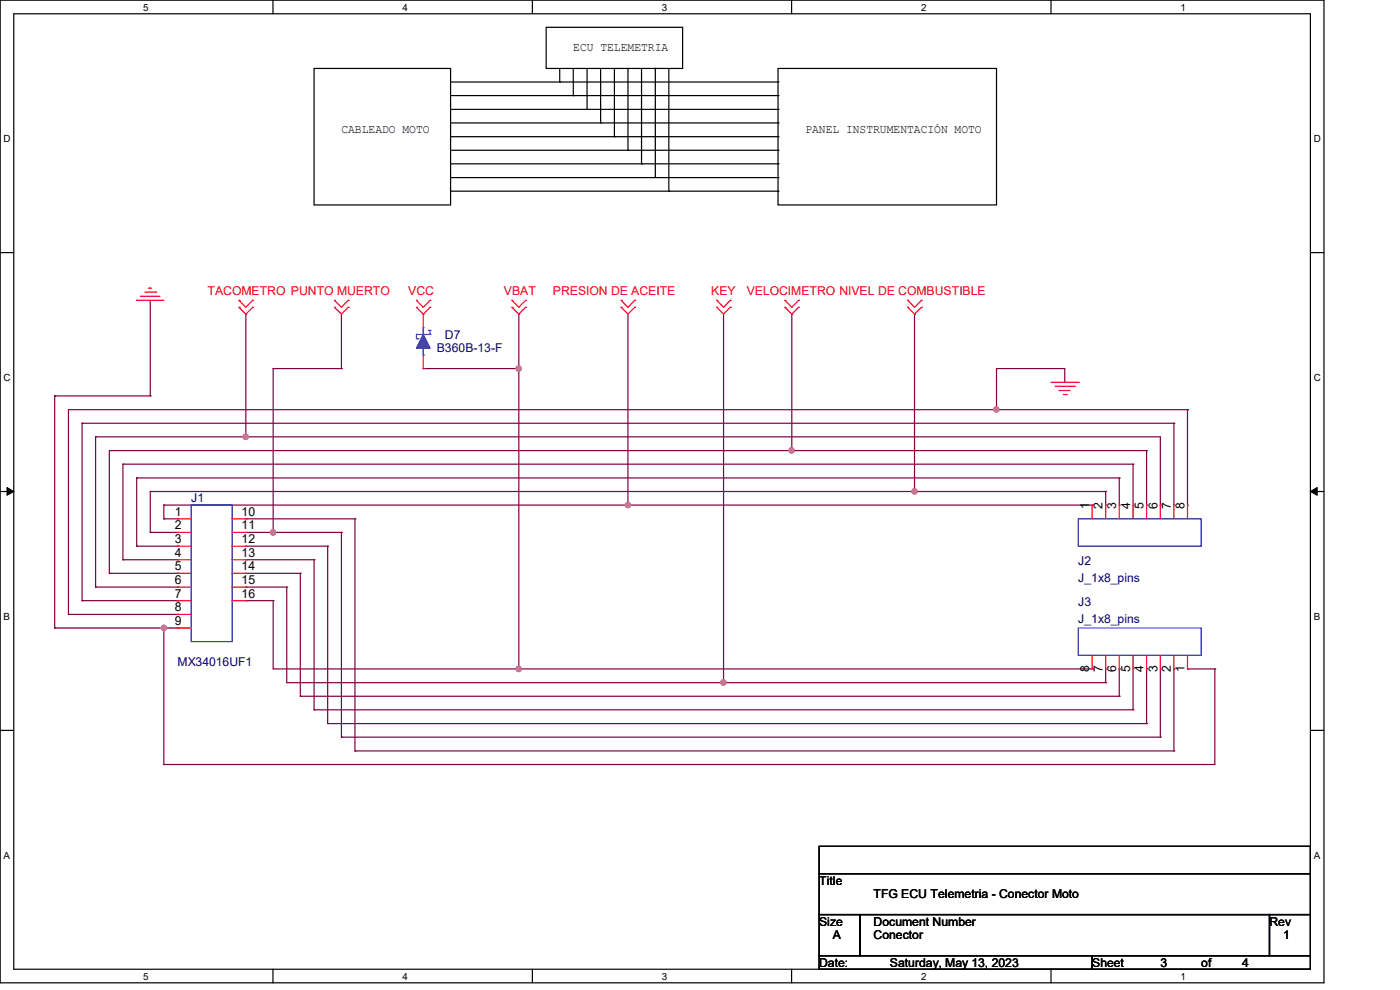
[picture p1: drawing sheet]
<svg xmlns="http://www.w3.org/2000/svg" width="297mm" height="210mm" viewBox="0 0 297 210" stroke-linecap="round" stroke-linejoin="round" font-family="sans-serif">
<path d="M0 0h280.9v208.5h-280.9zM2.9 2.9h275.1v202.7h-275.1z" fill="none" stroke="#000" stroke-width=".25"/>
<g fill="#fff">
<path d="M30.4 .3h1.1v2.4h-1.1z"/>
<path d="M30.4 205.9h1.1v2.3h-1.1z"/>
</g>
<path d="M57.9 0v2.9M57.9 205.6v2.9" fill="none" stroke="#000" stroke-width=".25"/>
<g fill="#fff">
<path d="M85.4 .3h1.1v2.4h-1.1z"/>
<path d="M85.4 205.9h1.1v2.3h-1.1z"/>
</g>
<path d="M112.9 0v2.9M112.9 205.6v2.9" fill="none" stroke="#000" stroke-width=".25"/>
<g fill="#fff">
<path d="M140.4 .3h1.2v2.4h-1.2z"/>
<path d="M140.4 205.9h1.2v2.3h-1.2z"/>
</g>
<path d="M167.9 0v2.9M167.9 205.6v2.9" fill="none" stroke="#000" stroke-width=".25"/>
<g fill="#fff">
<path d="M195.4 .3h1.2v2.4h-1.2z"/>
<path d="M195.4 205.9h1.2v2.3h-1.2z"/>
</g>
<path d="M223 0v2.9M223 205.6v2.9" fill="none" stroke="#000" stroke-width=".25"/>
<g fill="#fff">
<path d="M250.4 .3h1.2v2.4h-1.2z"/>
<path d="M250.4 205.9h1.2v2.3h-1.2z"/>
<path d="M.8 28.2h1.4v2.4h-1.4z"/>
<path d="M278.7 28.2h1.5v2.4h-1.5z"/>
<path d="M.8 78.9h1.4v2.3h-1.4z"/>
<path d="M278.7 78.9h1.5v2.3h-1.5z"/>
</g>
<path d="M0 53.6h2.9M278 53.6h2.9" fill="none" stroke="#000" stroke-width=".25"/>
<g fill="#fff">
<path d="M.8 129.6h1.3v2.3h-1.3z"/>
<path d="M278.7 129.6h1.4v2.3h-1.4z"/>
</g>
<path d="M0 104.3h2.9M278 104.3h2.9" fill="none" stroke="#000" stroke-width=".25"/>
<path d="M1.5 103.4l1.4 .9-1.4 .8zM278 104.3l1.4-.9v1.7z" fill="#000" stroke="#000" stroke-width=".21"/>
<g fill="#fff">
<path d="M.8 180.3h1.3v2.3h-1.3z"/>
<path d="M278.7 180.3h1.4v2.3h-1.4z"/>
</g>
<g fill="none" stroke="#000" stroke-width=".25">
<path d="M66.6 14.5h29v29h-29zM95.6 17.4h69.5M115.9 5.8h28.9v8.7h-28.9zM118.7 17.4h.1M118.7 14.5v2.9M121.6 14.5v5.8M124.5 14.5v8.7M127.4 14.5v11.6M130.3 14.5v14.5M133.2 14.5v17.4M136.1 14.5v20.3M139 14.5h.1"/>
<path d="M139 14.5v23.2M141.9 14.5v26.1M165.1 14.5h46.3v29h-46.3zM165.1 17.4h.1M95.6 23.2h69.5M95.6 26.1h69.5M95.6 29h69.5M95.6 31.9h69.5M95.6 34.8h69.5M95.6 37.7h69.5M95.6 20.3h69.5M121.6 20.3h.1"/>
<path d="M124.5 23.2h.1M127.4 26.1h.1M130.3 29h.1M133.2 31.9h.1M136.1 34.8h.1M165.1 23.2h.1M165.1 26.1h.1M165.1 29h.1M165.1 31.9h.1M165.1 34.8h.1M165.1 37.7h.1M165.1 20.3h.1"/>
<path d="M95.6 40.6h69.5M141.9 40.6h.1M165.1 40.6h.1M0 154.9h2.9M278 154.9h2.9M173.8 179.5h104.2v5.8h-104.2zM173.8 185.3h104.2v8.7h-104.2zM173.8 194h8.7v8.7h-8.7zM182.5 194h86.8v8.7h-86.8zM269.3 194h8.7v8.7h-8.7zM173.8 202.7h57.9v2.9h-57.9zM231.7 202.7h46.3v2.9h-46.3z"/>
</g>
<g fill="none" stroke="#800040" stroke-width=".25">
<path d="M31.9 63.7v20.3M52.2 66.6h.1M52.2 66.6v26.1M58 78.2h.1M58 78.2v34.7M58 78.2h14.4M72.4 78.2h.1M72.4 66.6v11.6M89.8 78.2h.1M89.8 78.2h20.3M110.1 66.6h.1M110.1 66.6v75.3"/>
<path d="M133.2 66.6v40.5M153.5 66.6v78.2M168 66.6h.1M168 66.6v29M194 66.6h.1M194 66.6v37.7M211.4 78.2h.1M211.4 78.2h14.5v2.9M211.4 78.2v8.7M11.6 84h.1M11.6 84h20.3M11.6 84v49.2"/>
<path d="M17.4 89.8h.1M17.4 89.8h231.6M17.4 89.8v37.6M20.3 92.7h.1M20.3 92.7v31.8M20.3 92.7h225.9v14.4M26.1 98.5h.1M26.1 98.5h214.3M26.1 98.5v20.2M31.9 84h.1M52.2 92.7h.1M168 95.6h.1"/>
<path d="M211.4 86.9h.1M225.9 81.1h.1M240.4 98.5h.1M240.4 98.5v8.6M243.2 95.6h.1M243.2 95.6v11.5M243.2 95.6h-220v26M249 89.8h.1M249 89.8v17.3M251.9 86.9h.1M251.9 86.9v20.2M251.9 86.9h-237.4v43.4"/>
<path d="M26.1 118.7h.1M26.1 118.7h11.6M29 101.4h.1M29 115.9h.1M29 101.4h208.4M29 101.4v14.5M29 115.9h8.7M31.9 112.9h.1M31.9 104.3h.1M31.9 112.9h5.8M31.9 104.3v8.6M31.9 104.3h202.7"/>
<path d="M34.8 107.1h.1M34.8 110.1h.1M34.8 107.1h196.9M34.8 107.1v3M34.8 110.1h2.9M37.7 118.7h.1M52.2 118.7h.1M52.2 110.1h23.1M52.2 112.9h20.2M52.2 115.9h17.3M52.2 118.7h14.4M58 112.9h.1"/>
<path d="M66.6 118.7h.1M66.6 118.7v31.9M69.5 115.9h.1M69.5 115.9v37.6M72.4 112.9h.1M72.4 112.9v43.5M75.3 110.1h.1M75.3 110.1v49.2M133.2 107.1h.1M194 104.3h.1M231.7 107.1h.1M234.6 104.3h.1"/>
<path d="M234.6 104.3v2.8M237.4 101.4h.1M237.4 101.4v5.7M246.2 107.1h.1M11.6 133.2h.1M11.6 133.2h26.1M14.5 130.3h.1M14.5 130.3h23.2M17.4 127.4h.1M17.4 127.4h20.3M20.3 124.5h.1M20.3 124.5h17.4"/>
<path d="M23.2 121.6h.1M23.2 121.6h14.5M34.8 133.2h.1M34.8 133.2v29M37.7 121.6h.1M37.7 127.4h.1M37.7 130.3h.1M37.7 133.2h.1M52.2 127.4h.1M52.2 124.5h.1M52.2 121.6h11.5M52.2 124.5h8.6"/>
<path d="M52.2 127.4h5.8M58 127.4h.1M58 127.4v14.5h173.7M60.8 124.5h.1M60.8 124.5v20.3h173.8M63.7 121.6h.1M63.7 121.6v26.1M63.7 147.7h.1M63.7 147.7h173.7M66.6 150.6h.1M66.6 150.6h173.8M69.5 153.5h.1"/>
<path d="M69.5 153.5h173.7M72.4 156.4h.1M72.4 156.4h173.8M75.3 159.3h.1M75.3 159.3h173.7M110.1 141.9h.1M153.5 144.8h.1M231.7 141.9h.1M234.6 144.8h.1M234.6 141.9v2.9M237.4 147.7h.1M237.4 141.9h.1"/>
<path d="M237.4 141.9v5.8M240.4 150.6h.1M240.4 141.9v8.7M243.2 153.5h.1M243.2 141.9h.1M243.2 141.9v11.6M246.2 156.4h.1M246.2 141.9v14.5M249 159.3h.1M249 141.9h.1M249 141.9v17.4M251.9 141.9h.1"/>
<path d="M251.9 141.9h5.8M257.7 141.9h.1M257.7 141.9v20.3h-222.9M34.8 162.2h.1"/>
</g>
<g fill="#f0f" stroke="#f0f" stroke-width=".25">
<circle cx="194" cy="104.2" r=".56"/>
<circle cx="167.9" cy="95.5" r=".56"/>
<circle cx="211.4" cy="86.9" r=".56"/>
<circle cx="153.4" cy="144.8" r=".56"/>
<circle cx="110" cy="78.2" r=".56"/>
<circle cx="110" cy="141.9" r=".56"/>
<circle cx="133.2" cy="107.1" r=".56"/>
<circle cx="52.1" cy="92.7" r=".56"/>
<circle cx="34.7" cy="133.2" r=".56"/>
<circle cx="57.9" cy="112.9" r=".56"/>
</g>
<g fill="none" stroke="#f00" stroke-width=".25">
<path d="M29 63.7h.1M29 63.7h5.8M29.8 62.9h.1M29.8 62.9h4.1M30.7 62h2.3M31.6 61.1h.1M31.6 61.1h.6M33 62h.1M50.7 65.2h.1M50.7 63.7h.1M50.7 65.2l1.5 1.4 1.4-1.4M50.7 63.7l1.5 1.5 1.4-1.5"/>
<path d="M53.6 65.2h.1M53.6 63.7h.1M71 65.2h.1M71 63.7h.1M71 65.2l1.4 1.4 1.5-1.4M71 63.7l1.4 1.5 1.5-1.5M73.9 65.2h.1M73.9 63.7h.1M88.3 65.2h.1M88.3 63.7h.1M88.3 65.2l1.5 1.4M88.3 63.7l1.5 1.5 1.4-1.5"/>
<path d="M89.8 78.2h.1M89.8 66.6h.1M89.8 66.6v2.9M89.8 75.3v2.9M91.2 65.2h.1M91.2 63.7h.1M91.2 65.2l-1.4 1.4M108.6 65.2h.1M108.6 63.7h.1M108.6 65.2l1.5 1.4 1.4-1.4M108.6 63.7l1.5 1.5 1.4-1.5M111.5 65.2h.1"/>
<path d="M111.5 63.7h.1M131.8 65.2h.1M131.8 63.7h.1M131.8 65.2l1.4 1.4 1.5-1.4M131.8 63.7l1.4 1.5 1.5-1.5M134.7 65.2h.1M134.7 63.7h.1M152.1 65.2h.1M152.1 63.7h.1M152.1 65.2l1.4 1.4 1.4-1.4M152.1 63.7l1.4 1.5 1.4-1.5M154.9 65.2h.1"/>
<path d="M154.9 63.7h.1M166.5 65.2h.1M166.5 63.7h.1M166.5 65.2l1.5 1.4 1.4-1.4M166.5 63.7l1.5 1.5 1.4-1.5M169.4 65.2h.1M169.4 63.7h.1M192.6 65.2h.1M192.6 63.7h.1M192.6 65.2l1.4 1.4 1.5-1.4M192.6 63.7l1.4 1.5 1.5-1.5M195.5 65.2h.1"/>
<path d="M195.5 63.7h.1M223 81.1h5.8M223.9 82h4M224.7 82.8h.1M224.7 82.8h2.3M225.6 83.7h.6M226.2 83.7h.1M227.9 82h.1M228.8 81.1h.1M37.7 110.1h.1M37.7 112.9h.1M37.7 115.9h.1"/>
<path d="M37.7 118.7h.1M37.7 110.1h2.9M37.7 112.9h2.9M37.7 115.9h2.9M37.7 118.7h2.9M49.2 110.1h3M49.2 112.9h3M49.2 115.9h3M49.2 118.7h3M52.2 110.1h.1M52.2 112.9h.1M52.2 115.9h.1"/>
<path d="M52.2 118.7h.1M231.7 107.1h.1M231.7 107.1v3M234.6 107.1h.1M234.6 107.1v3M237.4 107.1h.1M237.4 107.1v3M240.4 107.1h.1M240.4 107.1v3M243.2 107.1h.1M243.2 107.1v3M246.2 107.1h.1"/>
<path d="M246.2 107.1v3M249 107.1h.1M249 107.1v3M251.9 107.1h.1M251.9 107.1v3M37.7 121.6h.1M37.7 124.5h.1M37.7 127.4h.1M37.7 130.3h.1M37.7 133.2h.1M37.7 121.6h2.9M37.7 124.5h2.9"/>
<path d="M37.7 127.4h2.9M37.7 130.3h2.9M37.7 133.2h2.9M49.2 121.6h3M49.2 124.5h3M49.2 127.4h3M52.2 121.6h.1M52.2 124.5h.1M52.2 127.4h.1M231.7 139v2.9M234.6 139v2.9M237.4 139v2.9"/>
<path d="M240.4 139v2.9M243.2 139v2.9M246.2 139v2.9M249 139v2.9M251.9 139v2.9M231.7 141.9h.1M234.6 141.9h.1M237.4 141.9h.1M240.4 141.9h.1M243.2 141.9h.1M246.2 141.9h.1M249 141.9h.1"/>
<path d="M251.9 141.9h.1"/>
</g>
<g fill="none" stroke="#00f" stroke-width=".25">
<path d="M88.3 71h.1M88.3 71h2.9M88.3 71v.8h.3M88.6 71.8h.1M89.8 69.5h.1M89.8 75.3h.1M89.8 69.5v1.5M89.8 73.9v1.4M90.9 70.1h.1M90.9 70.1h.3M91.2 71h.1M91.2 70.1h.1"/>
<path d="M91.2 70.1v.9M40.6 107.1h8.6v29h-8.6zM228.8 110.1h26v5.8h-26zM228.8 133.2h26v5.8h-26z"/>
</g>
<path d="M89.8 71l1.4 2.9h-2.9z" fill="#00f" stroke="#00f" stroke-width=".25"/>
<g font-size="2.6">
<text x="121.6" y="10.8">ECU TELEMETRIA</text>
<text x="72.4" y="28.2">CABLEADO MOTO</text>
<text x="170.9" y="28.2">PANEL INSTRUMENTACIÓN MOTO</text>
<text x="37.1" y="109.4">1</text>
<text x="37.1" y="112.3">2</text>
<text x="51.3" y="109.4">10</text>
<text x="51.3" y="112.3">11</text>
<text x="231.1" y="108" transform="rotate(-90 231.1 108)">1</text>
<text x="233.9" y="108" transform="rotate(-90 233.9 108)">2</text>
<text x="236.8" y="108" transform="rotate(-90 236.8 108)">3</text>
<text x="239.7" y="108" transform="rotate(-90 239.7 108)">4</text>
<text x="242.6" y="108" transform="rotate(-90 242.6 108)">5</text>
<text x="245.5" y="108" transform="rotate(-90 245.5 108)">6</text>
<text x="248.4" y="108" transform="rotate(-90 248.4 108)">7</text>
<text x="251.3" y="108" transform="rotate(-90 251.3 108)">8</text>
<text x="37.1" y="115.2">3</text>
<text x="37.1" y="118.1">4</text>
<text x="51.3" y="115.2">12</text>
<text x="51.3" y="118.1">13</text>
<text x="37.1" y="121">5</text>
<text x="37.1" y="123.9">6</text>
<text x="51.3" y="121">14</text>
<text x="51.3" y="123.9">15</text>
<text x="37.1" y="126.8">7</text>
<text x="37.1" y="129.7">8</text>
<text x="51.3" y="126.8">16</text>
<text x="37.1" y="132.6">9</text>
<text x="231.1" y="142.5" transform="rotate(-90 231.1 142.5)">8</text>
<text x="233.9" y="142.5" transform="rotate(-90 233.9 142.5)">7</text>
<text x="236.8" y="142.5" transform="rotate(-90 236.8 142.5)">6</text>
<text x="239.7" y="142.5" transform="rotate(-90 239.7 142.5)">5</text>
<text x="242.6" y="142.5" transform="rotate(-90 242.6 142.5)">4</text>
<text x="245.5" y="142.5" transform="rotate(-90 245.5 142.5)">3</text>
<text x="248.4" y="142.5" transform="rotate(-90 248.4 142.5)">2</text>
<text x="251.3" y="142.5" transform="rotate(-90 251.3 142.5)">1</text>
<text x="173.8" y="187.7">Title</text>
<text x="185.3" y="190.6">TFG ECU Telemetria - Conector Moto</text>
<text x="173.8" y="196.3">Size</text>
<text x="185.3" y="196.3">Document Number</text>
<text x="269.3" y="196.3">Rev</text>
<text x="176.7" y="199.3">A</text>
<text x="185.3" y="199.3">Conector</text>
<text x="272.2" y="199.3">1</text>
<text x="173.8" y="205.1">Date:</text>
<text x="188.8" y="205.1">Saturday, May 13, 2023</text>
<text x="231.7" y="205.1">Sheet</text>
<text x="246.2" y="205.1">3</text>
<text x="254.8" y="205.1">of</text>
<text x="263.5" y="205.1">4</text>
</g>
<g font-size="2.6" fill="#f00">
<text x="44" y="62.6">TACOMETRO PUNTO MUERTO</text>
<text x="86.6" y="62.6">VCC</text>
<text x="106.9" y="62.6">VBAT</text>
<text x="117.3" y="62.6">PRESION DE ACEITE</text>
<text x="150.9" y="62.6">KEY</text>
<text x="158.4" y="62.6">VELOCIMETRO NIVEL DE COMBUSTIBLE</text>
</g>
<g font-size="2.6" fill="#000080">
<text x="94.4" y="71.8">D7</text>
<text x="92.7" y="74.8">B360B-13-F</text>
<text x="40.6" y="106.6">J1</text>
<text x="228.8" y="119.9">J2</text>
<text x="228.8" y="123.4">J_1x8_pins</text>
<text x="228.8" y="128.6">J3</text>
<text x="228.8" y="132.1">J_1x8_pins</text>
<text x="37.7" y="141.4">MX34016UF1</text>
</g>
<g font-size="2.1">
<text x="30.4" y="2.2">5</text>
<text x="85.4" y="2.2">4</text>
<text x="140.4" y="2.2">3</text>
<text x="195.4" y="2.2">2</text>
<text x="250.4" y="2.2">1</text>
<text x=".8" y="30.1">D</text>
<text x="278.7" y="30.1">D</text>
<text x=".8" y="80.8">C</text>
<text x="278.7" y="80.8">C</text>
<text x=".8" y="131.5">B</text>
<text x="278.7" y="131.5">B</text>
<text x=".8" y="182.2">A</text>
<text x="278.7" y="182.2">A</text>
<text x="30.4" y="207.8">5</text>
<text x="85.4" y="207.8">4</text>
<text x="140.4" y="207.8">3</text>
<text x="195.4" y="207.8">2</text>
<text x="250.4" y="207.8">1</text>
</g>
</svg>
